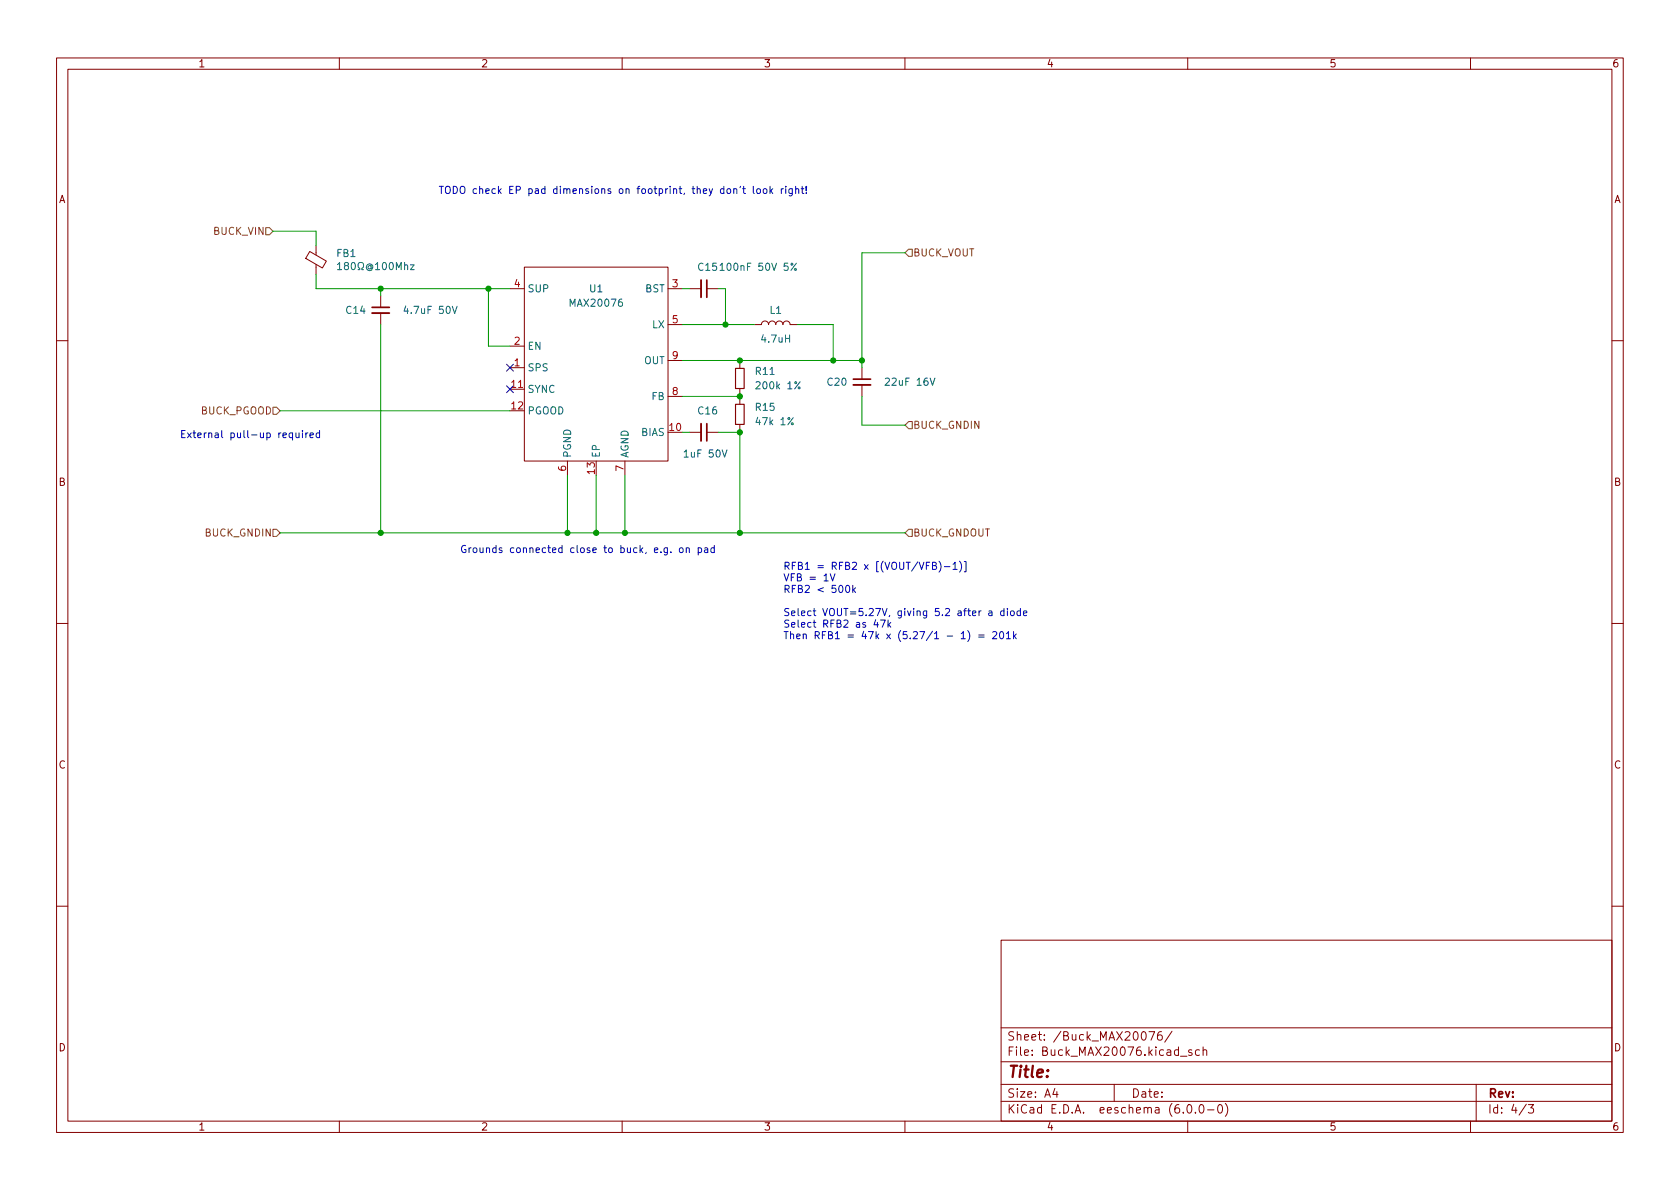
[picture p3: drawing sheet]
<svg xmlns="http://www.w3.org/2000/svg" width="297mm" height="210mm" viewBox="0 0 297 210" stroke-linecap="round" stroke-linejoin="round" font-family="sans-serif">
<g fill="none" stroke="#840000" stroke-width=".18">
<path d="M10 10.2h277v190.1h-277zM12 12.2h273v186.1h-273zM60 10.2v2M110 10.2v2M160 10.2v2M210 10.2v2M260 10.2v2M54.8 44.5l2.9 1.7-.7 1.2-2.9-1.7zM55.9 43.4v1.7M55.9 46.8v1.7M67.3 52.3v2.1M67.3 55.4v2"/>
<path d="M90.2 51h2.5M92.7 47.2h25.4v34.3h-25.4zM118.1 51h2.5M118.1 57.4h2.5M121.9 51h2.1M125 51h2M133.3 57.4h1.3a.64 .64 0 0 1 .7-.6 .64 .64 0 0 1 .6 .6 .64 .64 0 0 1 .6-.6 .64 .64 0 0 1 .7 .6 .64 .64 0 0 1 .6-.6 .64 .64 0 0 1 .6 .6 .64 .64 0 0 1 .7-.6 .64 .64 0 0 1 .6 .6h1.3M10 60.2h2M90.2 65h2.5M90.2 68.8h2.5M90.2 61.2h2.5M118.1 70.1h2.5"/>
<path d="M118.1 63.7h2.5M121.9 76.4h2.1M125 76.4h2M130.8 64.4v.7M130.8 68.7v.8M130.8 70.7v.8M130.8 75.1v.7M152.4 65v2.1M152.4 68.1v2M285 60.2h2M100.3 81.5v2.6M110.5 81.5v2.6"/>
<path d="M10 110.2h2M285 110.2h2M10 160.2h2M177 166.3h108v32h-108zM285 160.2h2M60 198.3v2M110 198.3v2M160 198.3v2M177 194.8h108M177 191.8h108M177 187.8h108M177 181.8h108"/>
<path d="M186.5 192.5l-.4 1h1M186.9 193v1M197 191.8v3M203.1 182.4h1l-.6 1.5M205.4 182.4a.59 .59 0 0 0-.8 .7v.5l.2 .3h.4l.2-.1 .1-.5-.1-.2-.5-.1-.3 .3M207.2 182.4l-1.3 1.9M208.7 186.8h1.2M210 198.3v2M210.1 195.4l.1-.1a.81 .81 0 0 1 .6 .7 .81 .81 0 0 1-.3 .8h-.1a.81 .81 0 0 1-.6-.6 .81 .81 0 0 1 .3-.8zM210.7 185.7l-.3-.1-.3 .2 .1 .3 .5 .1v.4h-.6M211.4 196.7v.1M212.1 185.7l-.5-.1-.2 .3v.4l.1 .3h.6"/>
<path d="M212.1 195.5l.3-.2a.81 .81 0 0 1 .5 .7 .81 .81 0 0 1-.3 .8h-.1a.81 .81 0 0 1-.4-1.3zM212.7 185.8l.2-.2 .4 .1 .1 .9M212.7 185.1v1.5M213.5 196.3h1.1M215.5 195.4l.1-.1a.81 .81 0 0 1 .6 .7 .81 .81 0 0 1-.3 .8h-.1a.81 .81 0 0 1-.6-.6 .81 .81 0 0 1 .3-.8zM216.6 195.1a1.72 1.72 0 0 1 0 2.3M260 198.3v2M261 191.8v6.5M269.9 195.3l-1.3 1.9M270.2 195.3h1l-.6 .6 .5 .1v.7l-.2 .1h-.5l-.2-.1"/>
</g>
<path d="M65.8 55.4h3M124 49.5v3.1M124 74.9v3.1M150.9 68.1h3" fill="none" stroke="#840000" stroke-width=".33"/>
<path d="M65.8 54.4h3M125 49.5v3.1M125 74.9v3.1M150.9 67.1h3" fill="none" stroke="#840000" stroke-width=".3"/>
<g fill="none" stroke="#006464" stroke-width=".18">
<path d="M59.7 46.8l.3-.4v1.3M59.7 47.7h.7M61.1 47l-.2-.3 .1-.2 .1-.1 .4 .1 .1 .2v.1l-.6 .2-.1 .2v.2l.2 .3 .4-.1 .1-.2v-.3l-.2-.1M62.3 46.5l.1-.1a.68 .68 0 0 1 .4 .7 .68 .68 0 0 1-.4 .6 .84 .84 0 0 1-.1-1.2zM63.3 47.7h.3v-.3a.54 .54 0 0 1-.3-.7 .54 .54 0 0 1 .8-.2 .58 .58 0 0 1-.1 .9v.3h.3M65.6 47.1a.31 .31 0 0 0-.4-.1 .31 .31 0 0 0 0 .5 .31 .31 0 0 0 .4-.1M65.6 47v.4l.1 .1a.55 .55 0 0 0-.3-.9 .55 .55 0 0 0-.6 .7 .61 .61 0 0 0 .3 .5 .61 .61 0 0 0 .7-.1M66.4 46.8l.4-.4v1.3M66.4 47.7h.7M67.7 46.5l.2-.1a.68 .68 0 0 1 .4 .7 .68 .68 0 0 1-.4 .6l-.2-.1-.1-.4zM69 46.5l.1-.1a.68 .68 0 0 1 .5 .7 .68 .68 0 0 1-.5 .6 .84 .84 0 0 1-.1-1.2zM70.1 47.7v-1.3l.4 .9 .4-.9v1.3"/>
<path d="M71.5 47l.2-.2 .3 .1 .1 .8M71.5 46.4v1.3M72.6 46.8h.6l-.6 .9h.6M80 54.2l.4 1.2 .4-1.2M127.3 46.9l.4-.4v1.3M127.3 47.8h.7M140.8 46.5l-1 1.3M164.5 66.9l.4 1.2 .4-1.2"/>
<circle cx="140.6" cy="47.6" r=".18"/>
</g>
<path d="M130 71.5h1.6v3.6h-1.6zM130 65.1h1.6v3.6h-1.6z" fill="none" stroke="#840000" stroke-width=".2"/>
<path d="M47 40.3h.6l.7 .6-.7 .6h-.6zM160.7 44.1h.6v1.2h-.6l-.7-.6zM48.3 72h.6l.6 .6-.6 .7h-.6zM160.7 74.5h.6v1.3h-.6l-.7-.6zM48.3 93.6h.6l.6 .6-.6 .7h-.6zM160.7 93.6h.6v1.3h-.6l-.7-.7z" fill="none" stroke="#725600" stroke-width=".18"/>
<g fill="none" stroke="#0000c2" stroke-width=".18">
<path d="M129.7 33.5l.2-.1h.3l.1 .8M130.9 32.9l-.1 .3M131.3 33.4h.5M131.5 32.9v1.1l.3 .2M133.2 32.9v1.1l.2 .2M133.9 33.4h.3l.3 .2v.4l-.3 .2h-.3l-.1-.2zM135.1 33.4h.3l.2 .2v.4l-.2 .2h-.3l-.2-.2zM136.1 32.9v1.3M136.3 33.7l.3 .5M136.6 33.4l-.5 .5M138.1 33.4v.8M138.5 33.4l-.4 .2"/>
<path d="M138.9 32.9v.2M138.9 33.4v.8M140.1 33.4v1l-.3 .2h-.3M140.1 33.4h-.4l-.2 .2 .1 .6h.5M140.7 33.5l.2-.1h.3v.8M140.7 32.9v1.3M141.7 33.4h.4M141.8 32.9v1.1l.3 .2M142.6 34.1v.1M142.6 32.9v.8M51.7 76.6h-.3l-.3 .2 .1 .5h.5M51.7 76.6v1.2"/>
<path d="M52.3 76.6l.1 .7 .3 .1 .2-.1M52.9 76.6v.8M53.5 76.1v.1M53.5 76.6v.8M54.1 76.6v.8M54.4 76.6l-.3 .2M54.8 77l.6-.1v-.3h-.4l-.2 .1 .1 .6h.5M56.5 76.6h-.4l-.2 .2 .1 .5h.5M56.5 76.1v1.3M118 96.9v1l-.2 .2h-.3M118 96.9h-.4l-.2 .2 .1 .6h.5M118.6 97.6v.1"/>
<path d="M120.2 96.9h.3l.3 .2v.4l-.3 .2h-.3l-.1-.2zM121.3 97l.2-.1h.3l.1 .8M121.3 96.9v.8M123.4 96.9h.4l.3 .2-.2 .6h-.5M123.4 96.9v1.2M124.6 96.9h.5v.8M125.1 97.2h-.4l-.2 .2 .2 .3h.4M126.3 96.9h-.4l-.2 .2 .1 .6h.5M126.3 96.4v1.3M166 99.2a1.46 1.46 0 0 1 0 2M168.5 99.8l.4-.4v1.3M169.7 99.2a1.46 1.46 0 0 1 0 2"/>
<path d="M170.5 99.3h.3v1.8h-.3M146.8 101.5l.4 1.2 .4-1.2M149.6 103.6l.2-.1a.68 .68 0 0 1 .5 .6 .68 .68 0 0 1-.5 .7l-.2-.1-.1-.4zM150.8 103.5v1.3M150.9 104.3l.4 .5M151.3 103.9l-.5 .5M154.8 109.6l-.3 .9h.8M155.1 110.1v.8M155.7 109.6h.8l-.5 1.3M157 109.6v1.3M157.1 110.4l.4 .5M157.5 110.1l-.5 .4"/>
<path d="M164.9 100h.5l.1-.2v-.3l-.6-.1v1.3h.5l.1-.1 .1-.3-.3-.3M167 100.2h1M168.5 100.7h.7M170 112.1l.3-.4v1.3M170 113h.7M171.1 111.5a1.46 1.46 0 0 1 0 1.9M173 112.3h1M173 112.7h1M174.9 108.1h.4l.1 .8M175.4 108.3l-.4 .1-.2 .2 .2 .3 .4-.1M175.5 111.8l.5-.1 .2 .4-.7 .9h.7M176.9 111.7h.1a.68 .68 0 0 1 .5 .6 .68 .68 0 0 1-.5 .7 .84 .84 0 0 1-.1-1.3z"/>
<path d="M177.5 108.1l-.3-.1-.3 .3 .1 .5h.5M177.5 107.6v1.3M177.9 112.1l.4-.4v1.3M177.9 113h.8M178.1 107.6v.1M178.1 108v.9M178.8 108.1l.3-.1 .2 .3v.3l-.2 .3-.3-.1-.1-.2zM179.2 111.7v1.3M179.3 112.5l.4 .5M179.7 112.1l-.5 .5M180.4 108.1l-.3-.1-.3 .3 .1 .5h.5M180.4 107.6v1.3"/>
<path d="M181 108.4l.6-.1-.1-.2-.4-.1-.1 .2v.6h.5"/>
</g>
<g fill="none" stroke="#009600" stroke-width=".18">
<path d="M48.3 40.9h7.6v2.5M55.9 48.5v2.5h34.3M67.3 51v1.3M67.3 57.4v36.8M86.4 51v10.2h3.8M120.6 51h1.3M120.6 57.4h12.7M127 51h1.3v6.4M141 57.4h6.3v6.3M160 44.7h-7.6v20.3M49.5 72.6h40.7M120.6 63.7h31.8"/>
<path d="M120.6 70.1h10.2M120.6 76.4h1.3M127 76.4h3.8M130.8 63.7v.7M130.8 69.5v1.2M130.8 75.8v18.4M152.4 70.1v5.1h7.6M49.5 94.2h110.5M100.3 84.1v10.1M105.4 84.1v10.1M110.5 84.1v10.1"/>
</g>
<path d="M89.6 68.2l1.2 1.2M89.6 64.4l1.2 1.2M90.8 68.2l-1.2 1.2M90.8 64.4l-1.2 1.2" fill="none" stroke="#000084" stroke-width=".18"/>
<g fill="#009600" stroke="#009600" stroke-width=".18">
<circle cx="100.3" cy="94.2" r=".46"/>
<circle cx="67.3" cy="94.2" r=".46"/>
<circle cx="105.4" cy="94.2" r=".46"/>
<circle cx="110.5" cy="94.2" r=".46"/>
<circle cx="86.4" cy="51" r=".46"/>
<circle cx="67.3" cy="51" r=".46"/>
<circle cx="152.4" cy="63.7" r=".46"/>
<circle cx="130.8" cy="70.1" r=".46"/>
<circle cx="130.8" cy="63.7" r=".46"/>
<circle cx="147.3" cy="63.7" r=".46"/>
<circle cx="130.8" cy="94.2" r=".46"/>
<circle cx="130.8" cy="76.4" r=".46"/>
<circle cx="128.3" cy="57.4" r=".46"/>
</g>
<text font-size="2.8" fill="#840000" x="178" y="190.6">Title:</text>
<g font-size="2.1" fill="#840000">
<text x="178" y="184">Sheet: /Buck_MAX20076/</text>
<text x="178" y="186.7">File: Buck_MAX20076.kicad_sch</text>
<text x="178" y="196.9">KiCad E.D.A. eeschema (6.0.0-0)</text>
<text x="178" y="194.1">Size: A4</text>
<text x="200" y="194.1">Date:</text>
<text x="263" y="194.1">Rev:</text>
<text x="263" y="196.9">Id: 4/3</text>
</g>
<g font-size="1.8" fill="#840000">
<text x="35" y="11.9">1</text>
<text x="85" y="11.9">2</text>
<text x="135" y="11.9">3</text>
<text x="185" y="11.9">4</text>
<text x="235" y="11.9">5</text>
<text x="285" y="11.9">6</text>
<text x="10.3" y="35.9">A</text>
<text x="285.3" y="35.9">A</text>
<text x="10.3" y="85.9">B</text>
<text x="285.3" y="85.9">B</text>
<text x="10.3" y="135.9">C</text>
<text x="285.3" y="135.9">C</text>
<text x="10.3" y="185.9">D</text>
<text x="285.3" y="185.9">D</text>
<text x="35" y="199.9">1</text>
<text x="85" y="199.9">2</text>
<text x="135" y="199.9">3</text>
<text x="185" y="199.9">4</text>
<text x="235" y="199.9">5</text>
<text x="285" y="199.9">6</text>
</g>
<g font-size="1.8" fill="#0000c2">
<text x="77.5" y="34.3">TODO check EP pad dimensions on footprint, they don't look right!</text>
<text x="31.7" y="77.5">External pull-up required</text>
<text x="81.3" y="97.8">Grounds connected close to buck, e.g. on pad</text>
<text x="138.4" y="100.7">RFB1 = RFB2 x [(VOUT/VFB)-1)]</text>
<text x="138.4" y="102.8">VFB = 1V</text>
<text x="138.4" y="104.8">RFB2 &lt; 500k</text>
<text x="138.4" y="108.9">Select VOUT=5.27V, giving 5.2 after a diode</text>
<text x="138.4" y="111">Select RFB2 as 47k</text>
<text x="138.4" y="113">Then RFB1 = 47k x (5.27/1 - 1) = 201k</text>
</g>
<g font-size="1.8" fill="#725600">
<text x="37.8" y="41.5">BUCK_VIN</text>
<text x="161.4" y="45.3">BUCK_VOUT</text>
<text x="35.5" y="73.3">BUCK_PGOOD</text>
<text x="161.4" y="75.8">BUCK_GNDIN</text>
<text x="36.4" y="94.9">BUCK_GNDIN</text>
<text x="161.4" y="94.9">BUCK_GNDOUT</text>
</g>
<g font-size="1.8" fill="#006464">
<text x="59.6" y="45.4">FB1</text>
<text x="123.5" y="47.9">C15</text>
<text x="128.2" y="47.9">100nF 50V 5%</text>
<text x="93.2" y="51.7">SUP</text>
<text x="104.3" y="51.7">U1</text>
<text x="114.1" y="51.7">BST</text>
<text x="61.3" y="55.5">C14</text>
<text x="71.9" y="55.5">4.7uF 50V</text>
<text x="101" y="54.2">MAX20076</text>
<text x="115.3" y="58">LX</text>
<text x="136.1" y="55.5">L1</text>
<text x="93.2" y="65.7">SPS</text>
<text x="93.2" y="61.8">EN</text>
<text x="113.9" y="64.4">OUT</text>
<text x="134.8" y="60.6">4.7uH</text>
<text x="93.2" y="69.5">SYNC</text>
<text x="115.2" y="70.7">FB</text>
<text x="133.7" y="66.3">R11</text>
<text x="134.1" y="68.8">200k 1%</text>
<text x="146.4" y="68.2">C20</text>
<text x="157" y="68.2">22uF 16V</text>
<text x="93.2" y="73.3">PGOOD</text>
<text x="113.4" y="77.1">BIAS</text>
<text x="123.5" y="73.3">C16</text>
<text x="133.7" y="72.6">R15</text>
<text x="134" y="75.2">47k 1%</text>
<text x="101" y="81" transform="rotate(-90 101 81)">PGND</text>
<text x="106" y="81" transform="rotate(-90 106 81)">EP</text>
<text x="111.1" y="81" transform="rotate(-90 111.1 81)">AGND</text>
<text x="121.3" y="80.9">1uF 50V</text>
</g>
<g font-size="1.8" fill="#a90000">
<text x="90.9" y="50.8">4</text>
<text x="118.9" y="50.8">3</text>
<text x="118.9" y="57.1">5</text>
<text x="90.9" y="64.8">1</text>
<text x="90.9" y="61">2</text>
<text x="118.9" y="63.5">9</text>
<text x="90.5" y="68.6">11</text>
<text x="118.9" y="69.8">8</text>
<text x="90.5" y="72.4">12</text>
<text x="118.4" y="76.2">10</text>
<text x="100.1" y="83.3" transform="rotate(-90 100.1 83.3)">6</text>
<text x="105.2" y="83.8" transform="rotate(-90 105.2 83.8)">13</text>
<text x="110.2" y="83.3" transform="rotate(-90 110.2 83.3)">7</text>
</g>
</svg>
